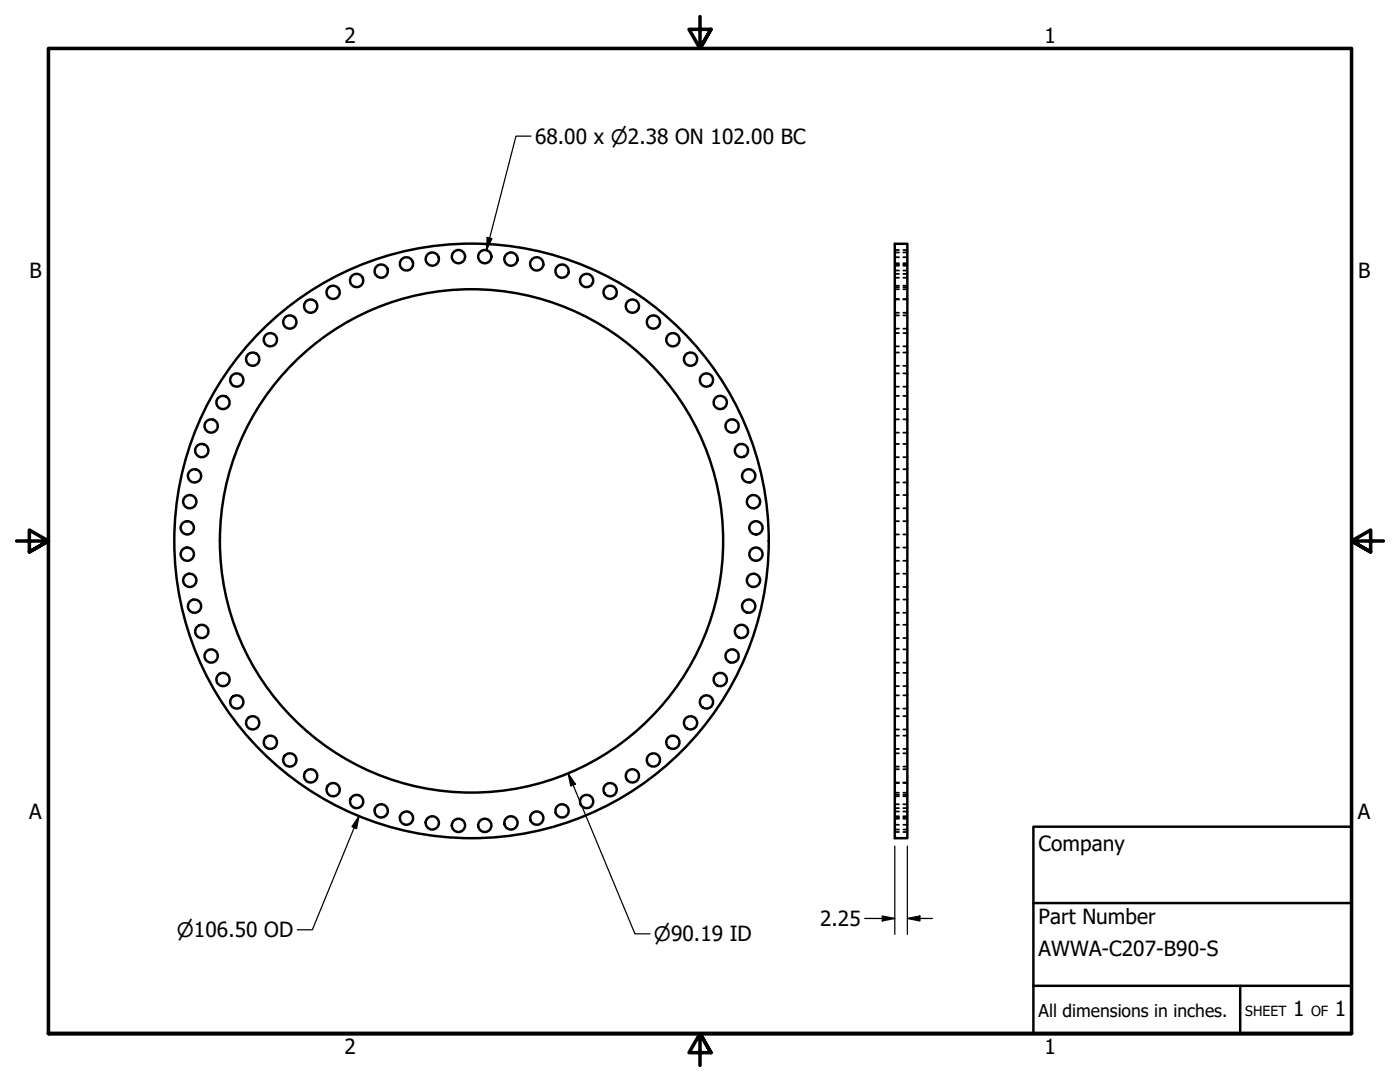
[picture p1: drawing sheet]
<svg xmlns="http://www.w3.org/2000/svg" width="279mm" height="216mm" viewBox="0 0 279 216" stroke-linecap="round" stroke-linejoin="round" font-family="sans-serif">
<!-- layer: Visible (ANSI) -->
<g fill="none" stroke="#000" stroke-width=".49">
<path d="M178.6 48.6h2.5v118.7h-2.5z"/>
<circle cx="66.5" cy="58.3" r="1.32"/>
<circle cx="71.2" cy="56" r="1.32"/>
<circle cx="76.1" cy="54.1" r="1.32"/>
<circle cx="81.1" cy="52.7" r="1.32"/>
<circle cx="86.3" cy="51.7" r="1.32"/>
<circle cx="91.5" cy="51.2" r="1.32"/>
<circle cx="96.7" cy="51.2" r="1.32"/>
<circle cx="102" cy="51.7" r="1.32"/>
<circle cx="107.1" cy="52.7" r="1.32"/>
<circle cx="112.2" cy="54.1" r="1.32"/>
<circle cx="117.1" cy="56" r="1.32"/>
<circle cx="121.8" cy="58.3" r="1.32"/>
<circle cx="47.3" cy="75.8" r="1.32"/>
<circle cx="50.4" cy="71.7" r="1.32"/>
<circle cx="54" cy="67.8" r="1.32"/>
<circle cx="57.8" cy="64.3" r="1.32"/>
<circle cx="62" cy="61.1" r="1.32"/>
<circle cx="126.2" cy="61.1" r="1.32"/>
<circle cx="130.4" cy="64.3" r="1.32"/>
<circle cx="134.3" cy="67.8" r="1.32"/>
<circle cx="137.8" cy="71.7" r="1.32"/>
<circle cx="141" cy="75.8" r="1.32"/>
<circle cx="38.8" cy="95" r="1.32"/>
<circle cx="40.3" cy="89.9" r="1.32"/>
<circle cx="42.1" cy="85" r="1.32"/>
<circle cx="44.5" cy="80.3" r="1.32"/>
<circle cx="143.7" cy="80.3" r="1.32"/>
<circle cx="146.1" cy="85" r="1.32"/>
<circle cx="148" cy="89.9" r="1.32"/>
<circle cx="149.4" cy="94.9" r="1.32"/>
<circle cx="37.4" cy="105.3" r="1.32"/>
<circle cx="37.4" cy="110.6" r="1.32"/>
<circle cx="37.9" cy="100.1" r="1.32"/>
<circle cx="37.9" cy="115.8" r="1.32"/>
<circle cx="94.1" cy="107.9" r="59.3"/>
<circle cx="94.1" cy="107.9" r="50.2"/>
<circle cx="150.4" cy="100.1" r="1.32"/>
<circle cx="150.4" cy="115.8" r="1.32"/>
<circle cx="150.9" cy="105.3" r="1.32"/>
<circle cx="150.9" cy="110.6" r="1.32"/>
<circle cx="38.8" cy="121" r="1.32"/>
<circle cx="40.3" cy="126" r="1.32"/>
<circle cx="42.1" cy="130.9" r="1.32"/>
<circle cx="44.5" cy="135.6" r="1.32"/>
<circle cx="143.7" cy="135.6" r="1.32"/>
<circle cx="146.1" cy="130.9" r="1.32"/>
<circle cx="148" cy="126" r="1.32"/>
<circle cx="149.4" cy="120.9" r="1.32"/>
<circle cx="47.3" cy="140.1" r="1.32"/>
<circle cx="50.4" cy="144.2" r="1.32"/>
<circle cx="54" cy="148.1" r="1.32"/>
<circle cx="57.8" cy="151.6" r="1.32"/>
<circle cx="62" cy="154.8" r="1.32"/>
<circle cx="66.5" cy="157.6" r="1.32"/>
<circle cx="71.2" cy="159.9" r="1.32"/>
<circle cx="117.1" cy="159.9" r="1.32"/>
<circle cx="121.8" cy="157.6" r="1.32"/>
<circle cx="126.2" cy="154.8" r="1.32"/>
<circle cx="130.4" cy="151.6" r="1.32"/>
<circle cx="134.3" cy="148.1" r="1.32"/>
<circle cx="137.8" cy="144.2" r="1.32"/>
<circle cx="141" cy="140.1" r="1.32"/>
<circle cx="76.1" cy="161.8" r="1.32"/>
<circle cx="81.1" cy="163.2" r="1.32"/>
<circle cx="86.3" cy="164.2" r="1.32"/>
<circle cx="91.5" cy="164.7" r="1.32"/>
<circle cx="96.7" cy="164.7" r="1.32"/>
<circle cx="102" cy="164.2" r="1.32"/>
<circle cx="107.1" cy="163.2" r="1.32"/>
<circle cx="112.2" cy="161.8" r="1.32"/>
</g>
<!-- layer: Hidden (ANSI) -->
<g fill="none" stroke="#000" stroke-width=".35">
<path d="M178.6 57.7h.8M178.6 53h.8M178.6 50.4h.8M178.6 54h.8M178.6 51.3h.8M178.6 55.4h.8M178.6 52.8h.8M178.6 57.3h.8M178.6 54.6h.8M178.6 59.7h.8M178.6 57h.8M178.6 59.8h.8"/>
<path d="M178.6 52.5h.8M178.6 49.9h.8M180.3 57.7h.8M180.3 53h.8M180.3 50.4h.8M180.3 54h.8M180.3 51.3h.8M180.3 55.4h.8M180.3 52.8h.8M180.3 57.3h.8M180.3 54.6h.8M180.3 59.7h.8"/>
<path d="M180.3 57h.8M180.3 59.8h.8M180.3 52.5h.8M180.3 49.9h.8M178.6 62.4h.8M178.6 65.6h.8M178.6 62.9h.8M178.6 69.1h.8M178.6 66.5h.8M178.6 73h.8M178.6 70.3h.8M178.6 77.2h.8"/>
<path d="M178.6 74.5h.8M178.6 79h.8M180.3 62.4h.8M180.3 65.6h.8M180.3 62.9h.8M180.3 69.1h.8M180.3 66.5h.8M180.3 73h.8M180.3 70.3h.8M180.3 77.2h.8M180.3 74.5h.8M180.3 79h.8"/>
<path d="M178.6 81.6h.8M178.6 86.3h.8M178.6 83.7h.8M178.6 91.2h.8M178.6 88.6h.8M178.6 96.3h.8M178.6 93.6h.8M178.6 98.8h.8M180.3 81.6h.8M180.3 86.3h.8M180.3 83.7h.8M180.3 91.2h.8"/>
<path d="M180.3 88.6h.8M180.3 96.3h.8M180.3 93.6h.8M180.3 98.8h.8M178.6 101.4h.8M178.6 106.6h.8M178.6 104h.8M178.6 111.9h.8M178.6 109.3h.8M178.6 117.1h.8M178.6 114.5h.8M178.6 119.6h.8"/>
<path d="M180.3 101.4h.8M180.3 106.6h.8M180.3 104h.8M180.3 111.9h.8M180.3 109.3h.8M180.3 117.1h.8M180.3 114.5h.8M180.3 119.6h.8M178.6 122.3h.8M178.6 127.3h.8M178.6 124.7h.8M178.6 132.2h.8"/>
<path d="M178.6 129.6h.8M178.6 136.9h.8M178.6 134.3h.8M178.6 138.7h.8M180.3 122.3h.8M180.3 127.3h.8M180.3 124.7h.8M180.3 132.2h.8M180.3 129.6h.8M180.3 136.9h.8M180.3 134.3h.8M180.3 138.7h.8"/>
<path d="M178.6 158.2h.8M178.6 141.4h.8M178.6 145.6h.8M178.6 142.9h.8M178.6 149.4h.8M178.6 146.8h.8M178.6 153h.8M178.6 150.3h.8M178.6 156.1h.8M178.6 153.5h.8M178.6 158.9h.8M178.6 156.2h.8"/>
<path d="M178.6 158.6h.8M180.3 158.2h.8M180.3 141.4h.8M180.3 145.6h.8M180.3 142.9h.8M180.3 149.4h.8M180.3 146.8h.8M180.3 153h.8M180.3 150.3h.8M180.3 156.1h.8M180.3 153.5h.8M180.3 158.9h.8"/>
<path d="M180.3 156.2h.8M180.3 158.6h.8M178.6 161.3h.8M178.6 163.1h.8M178.6 160.5h.8M178.6 164.6h.8M178.6 161.9h.8M178.6 165.5h.8M178.6 162.9h.8M178.6 166h.8M178.6 163.4h.8M180.3 161.3h.8"/>
<path d="M180.3 163.1h.8M180.3 160.5h.8M180.3 164.6h.8M180.3 161.9h.8M180.3 165.5h.8M180.3 162.9h.8M180.3 166h.8M180.3 163.4h.8"/>
</g>
<!-- layer: Border (ANSI) -->
<path d="M139.7 3.3v6.4l-2.2-3.8h4.4l-2.2 3.8 2.2-3.8M3.3 107.9h6.4l-3.8-2.1v4.3l3.8-2.2-3.8 2.2M276.1 107.9h-6.4l3.8-2.1v4.3l-3.8-2.2 3.8 2.2M9.7 206.2v-196.5h260v196.5h-260h260M141.9 210l-2.2-3.8 2.2 3.8h-4.4l2.2-3.8v6.4" fill="none" stroke="#000" stroke-width=".71"/>
<!-- layer: Title (ANSI) -->
<path d="M206.2 165h63.5v41.2h-63.5zM206.2 196.7h63.5M206.2 180.2h63.5M247.5 196.7v9.5" fill="none" stroke="#000" stroke-width=".49"/>
<!-- layer: Dimension (ANSI) -->
<path d="M106 27.2h-3l-5.9 22.7M97.2 47.4l1 .2-1.1 2.3zM113.4 154.3l1.4 2.2-.9 .3zM113.4 154.3l13.3 32h3M71.6 162.8l-.4 2.5-1-.3zM71.6 162.8l-9.3 22.7h-3M178.6 168.8v17.6M181.1 168.8v17.6M172.6 183.3h6M176.1 182.8l2.5 .5-2.5 .5zM181.1 183.3l2.5-.5v1zM181.1 183.3h5" fill="none" stroke="#000" stroke-width=".25"/>
<g fill="#000">
<path d="M97.2 47.4l1 .2-1.1 2.3z" fill-rule="evenodd"/>
<path d="M113.4 154.3l1.4 2.2-.9 .3z" fill-rule="evenodd"/>
<path d="M71.6 162.8l-.4 2.5-1-.3z" fill-rule="evenodd"/>
<path d="M176.1 182.8l2.5 .5-2.5 .5z" fill-rule="evenodd"/>
<path d="M181.1 183.3l2.5-.5v1z" fill-rule="evenodd"/>
</g>
<g font-size="4.2">
<text x="68.7" y="8.6">2</text>
<text x="208.4" y="8.6">1</text>
<text x="106.8" y="28.6">68.00 x ⌀2.38 ON 102.00 BC</text>
<text x="5.9" y="55.5">B</text>
<text x="271" y="55.5">B</text>
<text x="5.8" y="163.4">A</text>
<text x="271" y="163.4">A</text>
<text x="207.3" y="169.8">Company</text>
<text x="163.7" y="184.8">2.25</text>
<text x="207.3" y="184.4">Part Number</text>
<text x="207.3" y="190.7">AWWA-C207-B90-S</text>
<text x="258.1" y="202.8">1</text>
<text x="266.4" y="202.8">1</text>
<text x="68.7" y="210.3">2</text>
<text x="208.4" y="210.3">1</text>
</g>
<g font-size="4">
<text x="35.3" y="187">⌀106.50 OD</text>
<text x="130.5" y="187.8">⌀90.19 ID</text>
</g>
<text font-size="3.5" x="207.3" y="202.9">All dimensions in inches.</text>
<g font-size="2.8">
<text x="248.5" y="202.8">SHEET</text>
<text x="261.7" y="202.8">OF</text>
</g>
</svg>
